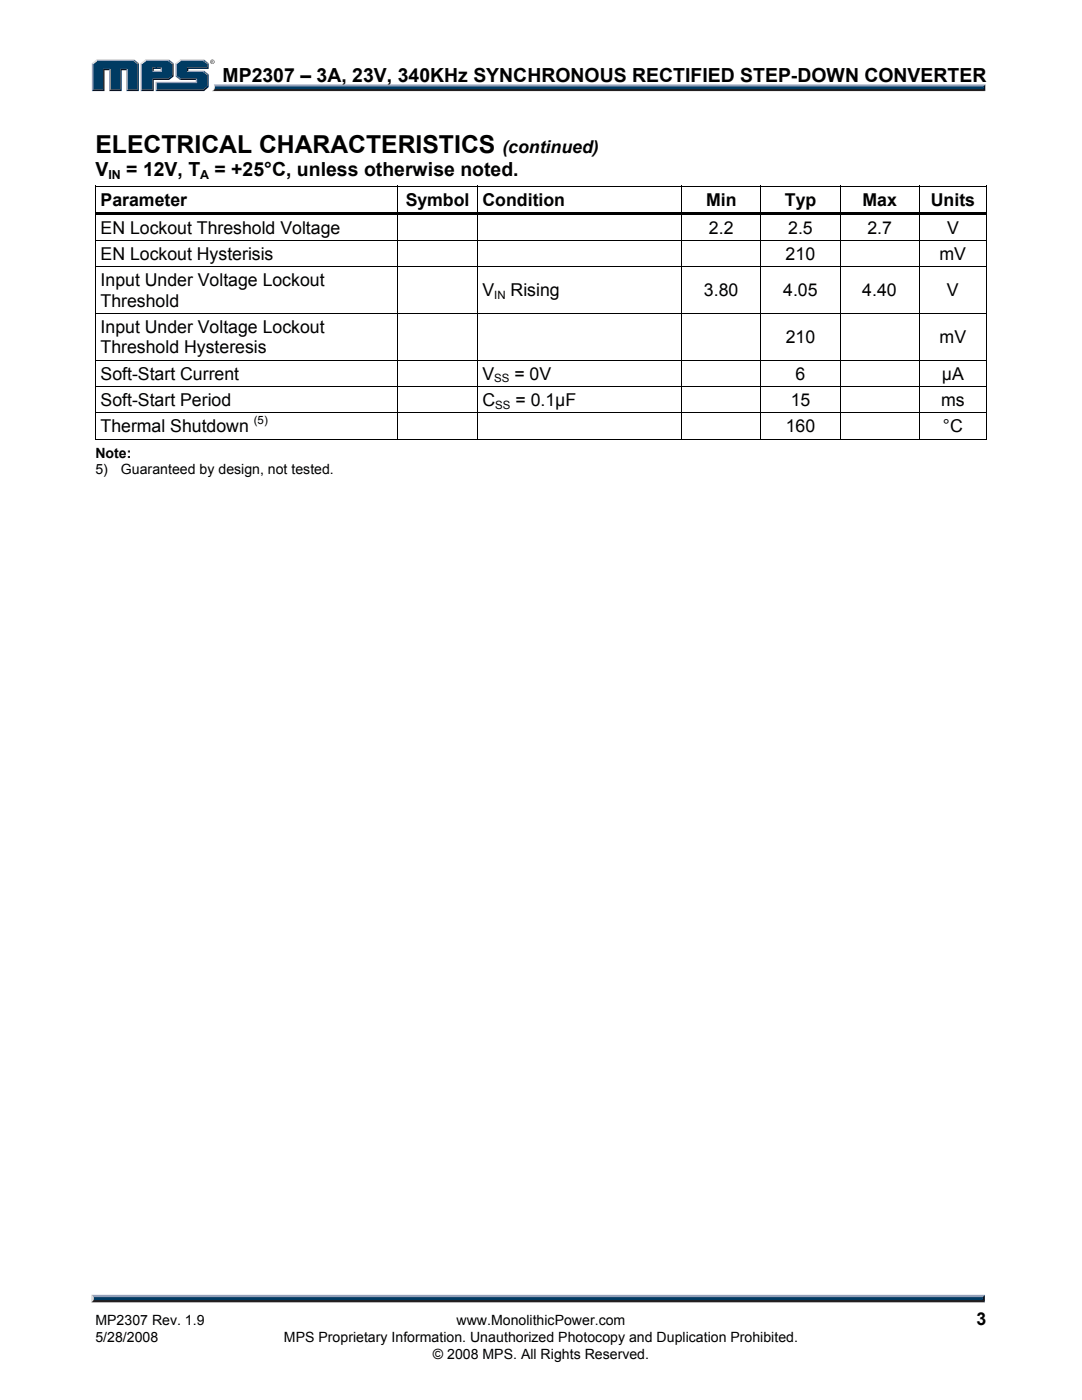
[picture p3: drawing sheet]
<svg xmlns="http://www.w3.org/2000/svg" width="216mm" height="279mm" viewBox="0 0 216 279" stroke-linecap="round" stroke-linejoin="round" font-family="sans-serif">
<path d="M18.7 259.2h177.4l.4 .7h-178.3z" fill="#231f20"/>
<path d="M18.3 258.4h178.2l-.4 .8h-177.4z" fill="#94a0b9"/>
<path d="M196.5 258.4v1.5l-.4-.4v-.6z" fill="#001339"/>
<path d="M18.7 258.9h177.4v.6h-177.4z" fill="#003b63"/>
<path d="M18.2 258.4l.5 .5v.5l-.5 .5z" fill="#dcddde"/>
<path d="M42.7 16.9h153.9l-.4 .6h-153.4z" fill="#94a0b9"/>
<path d="M42.8 17.5h153.4l.4 .7h-154.3l.4-.3z" fill="#231f20"/>
<path d="M196.2 17.3l.4-.4v1.3l-.4-.4z" fill="#001339"/>
<path d="M42.9 17.3h153.3v.5h-153.4z" fill="#003b63"/>
<path d="M42.7 16.9l.2 .5a.79 .79 0 0 1-.6 .8l.1-.1a1.24 1.24 0 0 0 .3-1.2z" fill="#dcddde"/>
<path d="M30.4 14.4l.3-.3h1.3l.3 .3z" fill="#94a0b9"/>
<g fill="#003b63">
<path d="M18.6 12.8l.8-.6h7.2l.8 .6v5.1h-2v-4.1h-1.4v4.1h-2v-4.1h-1.4v4.1h-2z"/>
<path d="M28.3 12.8l.8-.6h2.2v1.3h-.9v.9h1.9v-.9h-1.3v-1.3h2.6l.8 .6v2.3l-.8 .6h-3.2v2.2h-2.1z"/>
<path d="M31.3 16.6h8v-.9h-3.2l-.9-.6v-2.3l.9-.6h4.4l.9 .6v.7h-4.1v.9h3.2l.9 .6v2.2l-.9 .7h-9.2z"/>
</g>
<path d="M35.9 12h4.8" fill="none" stroke="#94a0b9" stroke-width=".27"/>
<path d="M35 12.6l.9-.7 .2 .3-.8 .6z" fill="#dcddde"/>
<path d="M35.1 12.6v2.7" fill="none" stroke="#94a0b9" stroke-width=".27"/>
<path d="M35 15.3l.3-.2 .8 .6-.2 .3z" fill="#547194"/>
<path d="M35.9 15.8h3.4" fill="none" stroke="#001339" stroke-width=".27"/>
<g fill="#94a0b9">
<path d="M31 16.3h8.1v-.3l.2-.3v.9h-8z"/>
<path d="M31 16.3l.3 .3v1.3l-.3 .3z"/>
</g>
<path d="M37.3 13.5h4.1v-.7l.2-.2v1.2h-4v.3l-.3 .3z" fill="#001339"/>
<path d="M37.3 14.2h3.4" fill="none" stroke="#94a0b9" stroke-width=".27"/>
<path d="M40.7 14.1l.9 .7-.2 .2-.9-.6z" fill="#547194"/>
<g fill="#001339">
<path d="M31 18.2l.3-.3h9.2l.9-.7v-2.2l.2-.2v2.6l-.9 .8z"/>
<path d="M30.4 15.7h3.2l.8-.6v-2.3l.2-.2v2.7l-.9 .7h-3v2.2h-2.6l.2-.3h2.1z"/>
</g>
<path d="M33.7 11.9l.9 .7-.2 .2-.8-.6z" fill="#547194"/>
<path d="M29 12h4.7" fill="none" stroke="#94a0b9" stroke-width=".27"/>
<path d="M28.1 12.6l.9-.7 .1 .3-.8 .6z" fill="#dcddde"/>
<path d="M28.2 12.6v5.6" fill="none" stroke="#94a0b9" stroke-width=".27"/>
<path d="M32 13.8l.3-.3v.9l-.3-.3z" fill="#94a0b9"/>
<g fill="#001339">
<path d="M30.4 13.5h1.9l-.3 .3h-1.3v.3l-.3 .3z"/>
<path d="M27.4 12.8l.3-.2v5.6h-2.5l.2-.3h2z"/>
</g>
<path d="M26.8 11.9l.9 .7-.3 .2-.8-.6z" fill="#547194"/>
<path d="M19.2 12h7.6" fill="none" stroke="#94a0b9" stroke-width=".27"/>
<path d="M18.3 12.6l.9-.7 .2 .3-.8 .6z" fill="#dcddde"/>
<path d="M18.5 12.6v5.6" fill="none" stroke="#94a0b9" stroke-width=".27"/>
<path d="M20.6 13.8h1.4l-.2 .2h-.9v4.2h-2.6l.3-.3h2z" fill="#001339"/>
<path d="M21.9 13.8v4.4" fill="none" stroke="#94a0b9" stroke-width=".27"/>
<path d="M24 13.8h1.4l-.2 .2h-.9v4.2h-2.5l.2-.3h2z" fill="#001339"/>
<path d="M25.3 13.8v4.4" fill="none" stroke="#94a0b9" stroke-width=".27"/>
<path d="M40.7 11.9l.9 .7-.2 .2-.9-.6z" fill="#547194"/>
<path d="M41.9 12.3a.45 .45 0 0 1 .9 0 .45 .45 0 0 1-.9 0zM42 12.3a.37 .37 0 0 0 .7 0 .37 .37 0 0 0-.7 0zM42.2 12.1l.3 .1 .1 .4-.3-.2-.1 .2zM42.3 12.2v.1h.1z" fill="#231f20"/>
<g fill="#000">
<path d="M19 37.1h.1v.7h-.1zM79.3 37.1h.2v.7h-.2zM95.2 37.1h.1v.7h-.1zM136 37.1h.1v.7h-.1zM151.7 37.1h.2v.7h-.2zM167.6 37.1h.1v.7h-.1zM183.4 37.1h.1v.7h-.1zM196.8 37.1h.1v.7h-.1zM196.8 37.1h.1v.1h-.1zM19 42.3h.1v1h-.1zM19 47.9h.1v.7h-.1zM19 53.2h.1v.7h-.1z"/>
<path d="M19.1 42.3h60.2v.5h-60.2zM79.3 42.8h.2v.5h-.2zM79.3 42.3h15.9v.5h-15.9zM79.3 47.9h.2v.7h-.2zM79.3 53.2h.2v.7h-.2zM95.2 42.8h.1v.5h-.1zM95.2 42.3h40.8v.5h-40.8zM95.2 47.9h.1v.7h-.1zM95.2 53.2h.1v.7h-.1zM136 42.8h.1v.5h-.1zM136 42.3h15.7v.5h-15.7zM136 47.9h.1v.7h-.1z"/>
<path d="M136 53.2h.1v.7h-.1zM151.7 42.8h.2v.5h-.2zM151.7 42.3h15.9v.5h-15.9zM151.7 47.9h.2v.7h-.2zM151.7 53.2h.2v.7h-.2zM167.6 42.8h.1v.5h-.1zM167.6 42.3h15.8v.5h-15.8zM167.6 47.9h.1v.7h-.1zM167.6 53.2h.1v.7h-.1zM183.4 42.8h.1v.5h-.1zM183.4 42.3h13.4v.5h-13.4zM183.4 47.9h.1v.7h-.1z"/>
<path d="M183.4 53.2h.1v.7h-.1zM196.8 42.3h.1v1h-.1zM196.8 47.9h.1v.7h-.1zM196.8 53.2h.1v.7h-.1zM19 62.5h.1v.7h-.1zM19 71.8h.1v.7h-.1zM19 77.1h.1v.7h-.1zM79.3 62.5h.2v.7h-.2zM79.3 71.8h.2v.7h-.2zM79.3 77.1h.2v.7h-.2zM95.2 62.5h.1v.7h-.1zM95.2 71.8h.1v.7h-.1z"/>
<path d="M95.2 77.1h.1v.7h-.1zM136 62.5h.1v.7h-.1zM136 71.8h.1v.7h-.1zM136 77.1h.1v.7h-.1zM151.7 62.5h.2v.7h-.2zM151.7 71.8h.2v.7h-.2zM151.7 77.1h.2v.7h-.2zM167.6 62.5h.1v.7h-.1zM167.6 71.8h.1v.7h-.1zM167.6 77.1h.1v.7h-.1zM183.4 62.5h.1v.7h-.1zM183.4 71.8h.1v.7h-.1z"/>
<path d="M183.4 77.1h.1v.7h-.1zM196.8 62.5h.1v.7h-.1zM196.8 71.8h.1v.7h-.1zM196.8 77.1h.1v.7h-.1zM19 82.3h.1v.7h-.1zM79.3 82.3h.2v.7h-.2zM95.2 82.3h.1v.7h-.1zM136 82.3h.1v.7h-.1zM151.7 82.3h.2v.7h-.2zM167.6 82.3h.1v.7h-.1zM183.4 82.3h.1v.7h-.1zM196.8 82.3h.1v.7h-.1z"/>
<path d="M196.8 87.6h.1v.2h-.1z"/>
</g>
<g fill="none" stroke="#000" stroke-width=".2">
<path d="M19 37.1h60.3M19 37.8v4.5M79.4 37.8v4.5M79.5 37.1h15.7M95.2 37.8v4.5M95.3 37.1h40.7M136 37.8v4.5M136.1 37.1h15.6M151.8 37.8v4.5M151.9 37.1h15.7M167.6 37.8v4.5M167.7 37.1h15.7"/>
<path d="M183.5 37.8v4.5M183.5 37.1h13.3M196.8 37.8v4.5M19 43.3v4.6M19 48.6v4.6M19 53.9v8.6M19.1 48h60.2M19.1 53.3h60.2M79.4 43.3v4.6M79.4 48.6v4.6M79.4 53.9v8.6M79.5 48h15.7"/>
<path d="M79.5 53.3h15.7M95.2 43.3v4.6M95.2 48.6v4.6M95.2 53.9v8.6M95.3 48h40.7M95.3 53.3h40.7M136 43.3v4.6M136 48.6v4.6M136 53.9v8.6M136.1 48h15.6M136.1 53.3h15.6M151.8 43.3v4.6"/>
<path d="M151.8 48.6v4.6M151.8 53.9v8.6M151.9 48h15.7M151.9 53.3h15.7M167.6 43.3v4.6M167.6 48.6v4.6M167.6 53.9v8.6M167.7 48h15.7M167.7 53.3h15.7M183.5 43.3v4.6M183.5 48.6v4.6M183.5 53.9v8.6"/>
<path d="M183.5 48h13.3M183.5 53.3h13.3M196.8 43.3v4.6M196.8 48.6v4.6M196.8 53.9v8.6M19 63.2v8.6M19 72.5v4.6M19 77.8v4.5M19.1 62.6h60.2M19.1 71.9h60.2M19.1 77.2h60.2M79.4 63.2v8.6"/>
<path d="M79.4 72.5v4.6M79.4 77.8v4.5M79.5 62.6h15.7M79.5 71.9h15.7M79.5 77.2h15.7M95.2 63.2v8.6M95.2 72.5v4.6M95.2 77.8v4.5M95.3 62.6h40.7M95.3 71.9h40.7M95.3 77.2h40.7M136 63.2v8.6"/>
<path d="M136 72.5v4.6M136 77.8v4.5M136.1 62.6h15.6M136.1 71.9h15.6M136.1 77.2h15.6M151.8 63.2v8.6M151.8 72.5v4.6M151.8 77.8v4.5M151.9 62.6h15.7M151.9 71.9h15.7M151.9 77.2h15.7M167.6 63.2v8.6"/>
<path d="M167.6 72.5v4.6M167.6 77.8v4.5M167.7 62.6h15.7M167.7 71.9h15.7M167.7 77.2h15.7M183.5 63.2v8.6M183.5 72.5v4.6M183.5 77.8v4.5M183.5 62.6h13.3M183.5 71.9h13.3M183.5 77.2h13.3M196.8 63.2v8.6"/>
<path d="M196.8 72.5v4.6M196.8 77.8v4.5M19 87.7h60.3M19 83v4.8M19.1 82.4h60.2M79.4 83v4.8M79.5 82.4h15.7M79.5 87.7h15.7M95.2 83v4.8M95.3 82.4h40.7M95.3 87.7h40.7M136 83v4.8"/>
<path d="M136.1 82.4h15.6M136.1 87.7h15.6M151.8 83v4.8M151.9 82.4h15.7M151.9 87.7h15.7M167.6 83v4.8M167.7 82.4h15.7M167.7 87.7h15.7M183.5 83v4.8M183.5 82.4h13.3M183.5 87.7h13.3M196.8 83v4.8"/>
</g>
<text font-size="4.9" x="19" y="30.5">ELECTRICAL CHARACTERISTICS</text>
<g font-size="3.9">
<text x="44.4" y="16.3">MP2307 – 3A, 23V, 340KHz SYNCHRONOUS RECTIFIED STEP-DOWN CONVERTER</text>
<text x="19" y="35.2">V</text>
<text x="25.2" y="35.2">= 12V, T</text>
<text x="42.8" y="35.2">= +25°C, unless otherwise noted.</text>
</g>
<g font-size="3.5">
<text x="100.2" y="30.5">(continued)</text>
<text x="20.1" y="41">Parameter</text>
<text x="81" y="41">Symbol</text>
<text x="96.3" y="41">Condition</text>
<text x="140.9" y="41">Min</text>
<text x="156.6" y="41">Typ</text>
<text x="172.1" y="41">Max</text>
<text x="185.7" y="41">Units</text>
<text x="20.1" y="46.6">EN Lockout Threshold Voltage</text>
<text x="141.5" y="46.6">2.2</text>
<text x="157.3" y="46.6">2.5</text>
<text x="173.1" y="46.6">2.7</text>
<text x="189" y="46.6">V</text>
<text x="20.1" y="51.9">EN Lockout Hysterisis</text>
<text x="156.8" y="51.9">210</text>
<text x="187.5" y="51.9">mV</text>
<text x="20.1" y="57.1">Input Under Voltage Lockout</text>
<text x="96.3" y="59.1">V</text>
<text x="101.9" y="59.1">Rising</text>
<text x="140.5" y="59.1">3.80</text>
<text x="156.3" y="59.1">4.05</text>
<text x="172.1" y="59.1">4.40</text>
<text x="189" y="59.1">V</text>
<text x="20.1" y="61.2">Threshold</text>
<text x="20.1" y="66.4">Input Under Voltage Lockout</text>
<text x="20.1" y="70.5">Threshold Hysteresis</text>
<text x="156.8" y="68.5">210</text>
<text x="187.5" y="68.5">mV</text>
<text x="20.1" y="75.8">Soft-Start Current</text>
<text x="96.3" y="75.8">V</text>
<text x="102.6" y="75.8">= 0V</text>
<text x="158.8" y="75.8">6</text>
<text x="188" y="75.8">µA</text>
<text x="20.1" y="81">Soft-Start Period</text>
<text x="96.3" y="81">C</text>
<text x="102.8" y="81">= 0.1µF</text>
<text x="157.8" y="81">15</text>
<text x="187.8" y="81">ms</text>
<text x="20.1" y="86.3">Thermal Shutdown</text>
<text x="156.8" y="86.3">160</text>
<text x="188.2" y="86.3">°C</text>
<text x="194.9" y="264.5">3</text>
</g>
<g font-size="2.8">
<text x="19" y="91.4">Note:</text>
<text x="19" y="94.7">5)</text>
<text x="24.1" y="94.7">Guaranteed by design, not tested.</text>
<text x="19" y="267.9">5/28/2008</text>
<text x="19" y="264.5">MP2307 Rev. 1.9</text>
<text x="56.7" y="267.9">MPS Proprietary Information. Unauthorized Photocopy and Duplication Prohibited.</text>
<text x="91.1" y="264.5">www.MonolithicPower.com</text>
<text x="86.4" y="271.1">© 2008 MPS. All Rights Reserved.</text>
</g>
<g font-size="2.5">
<text x="21.6" y="35.7">IN</text>
<text x="40" y="35.7">A</text>
</g>
<g font-size="2.3">
<text x="98.6" y="59.7">IN</text>
<text x="98.6" y="76.3">SS</text>
<text x="98.8" y="81.6">SS</text>
<text x="50.7" y="84.5">(5)</text>
</g>
</svg>
